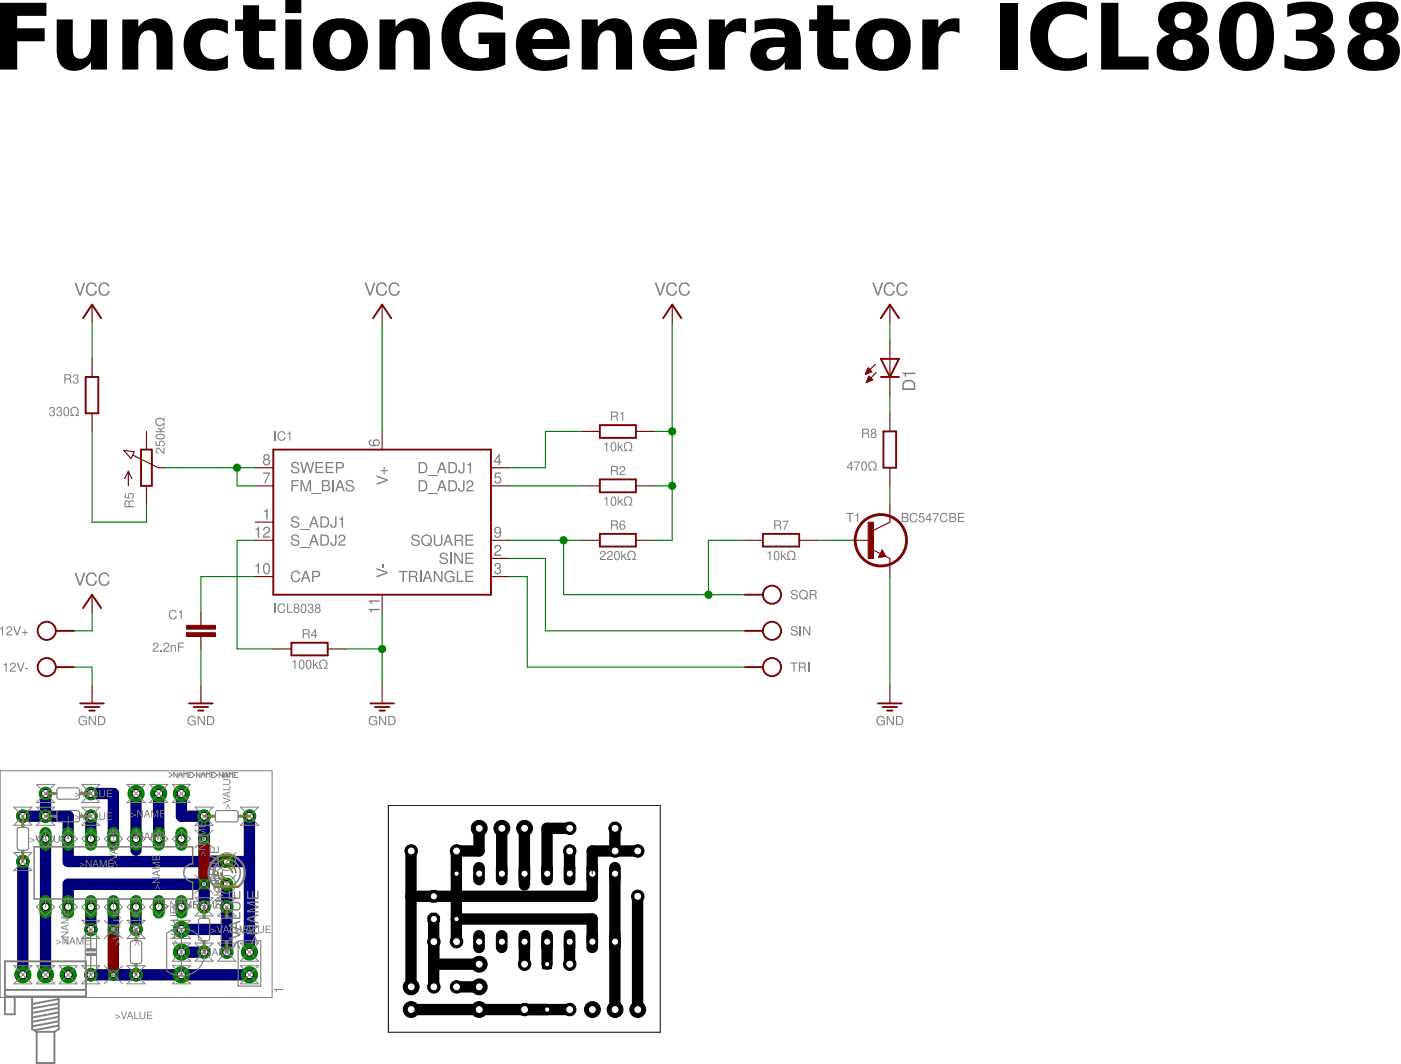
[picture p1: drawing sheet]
<?xml version="1.0" encoding="utf-8"?>
<!DOCTYPE eagle SYSTEM "eagle.dtd">
<eagle version="7.2.0">
<drawing>
<settings>
<setting alwaysvectorfont="no"/>
<setting verticaltext="up"/>
</settings>
<grid distance="0.05" unitdist="inch" unit="inch" style="lines" multiple="2" display="yes" altdistance="4" altunitdist="inch" altunit="inch"/>
<schematic xreflabel="%F%N/%S" xrefpart="/%S.%C%R">
<libraries>
<library name="ic">
<symbols>
<symbol name="ICL8038">
<wire x1="-15.24" y1="10.16" x2="-15.24" y2="-10.16" width="0.254" layer="94"/>
<wire x1="-15.24" y1="-10.16" x2="15.24" y2="-10.16" width="0.254" layer="94"/>
<wire x1="15.24" y1="-10.16" x2="15.24" y2="10.16" width="0.254" layer="94"/>
<wire x1="-15.24" y1="10.16" x2="15.24" y2="10.16" width="0.254" layer="94"/>
<pin name="S_ADJ1" x="-17.78" y="0" length="short"/>
<pin name="SINE" x="17.78" y="-5.08" length="short" rot="R180"/>
<pin name="TRIANGLE" x="17.78" y="-7.62" length="short" rot="R180"/>
<pin name="D_ADJ1" x="17.78" y="7.62" length="short" rot="R180"/>
<pin name="D_ADJ2" x="17.78" y="5.08" length="short" rot="R180"/>
<pin name="V+" x="0" y="12.7" length="short" rot="R270"/>
<pin name="FM_BIAS" x="-17.78" y="5.08" length="short"/>
<pin name="SWEEP" x="-17.78" y="7.62" length="short"/>
<pin name="SQUARE" x="17.78" y="-2.54" length="short" rot="R180"/>
<pin name="CAP" x="-17.78" y="-7.62" length="short"/>
<pin name="V-" x="0" y="-12.7" length="short" rot="R90"/>
<pin name="S_ADJ2" x="-17.78" y="-2.54" length="short"/>
<text x="-15.24" y="11.43" size="1.27" layer="95">&gt;NAME</text>
<text x="-15.24" y="-11.43" size="1.27" layer="96" align="top-left">&gt;VALUE</text>
</symbol>
</symbols>
<devicesets>
<deviceset name="ICL8038" prefix="IC">
<gates>
<gate name="1" symbol="ICL8038" x="0" y="0"/>
</gates>
<devices>
<device name="" package="DIL14">
<connects>
<connect gate="1" pin="CAP" pad="10"/>
<connect gate="1" pin="D_ADJ1" pad="4"/>
<connect gate="1" pin="D_ADJ2" pad="5"/>
<connect gate="1" pin="FM_BIAS" pad="7"/>
<connect gate="1" pin="SINE" pad="2"/>
<connect gate="1" pin="SQUARE" pad="9"/>
<connect gate="1" pin="SWEEP" pad="8"/>
<connect gate="1" pin="S_ADJ1" pad="1"/>
<connect gate="1" pin="S_ADJ2" pad="12"/>
<connect gate="1" pin="TRIANGLE" pad="3"/>
<connect gate="1" pin="V+" pad="6"/>
<connect gate="1" pin="V-" pad="11"/>
</connects>
<technologies>
<technology name=""/>
</technologies>
</device>
</devices>
</deviceset>
</devicesets>
</library>
<library name="r">
<symbols>
<symbol name="POT">
<wire x1="2.54" y1="0.762" x2="-2.54" y2="0.762" width="0.254" layer="94"/>
<wire x1="-2.54" y1="-0.762" x2="2.54" y2="-0.762" width="0.254" layer="94"/>
<wire x1="0" y1="-2.54" x2="0" y2="-1.651" width="0.1524" layer="94"/>
<wire x1="2.54" y1="-0.762" x2="2.54" y2="0.762" width="0.254" layer="94"/>
<wire x1="-2.54" y1="0.762" x2="-2.54" y2="-0.762" width="0.254" layer="94"/>
<wire x1="-2.54" y1="2.54" x2="-0.508" y2="2.54" width="0.1524" layer="94"/>
<wire x1="-0.508" y1="2.54" x2="-1.524" y2="3.048" width="0.1524" layer="94"/>
<wire x1="-0.508" y1="2.54" x2="-1.524" y2="2.032" width="0.1524" layer="94"/>
<text x="-3.429" y="1.778" size="1.27" layer="95" align="bottom-right">&gt;NAME</text>
<text x="1.905" y="-1.27" size="1.27" layer="96" align="top-left">&gt;VALUE</text>
<pin name="A" x="-5.08" y="0" visible="off" length="short" direction="pas"/>
<pin name="E" x="5.08" y="0" visible="off" length="short" direction="pas" rot="R180"/>
<pin name="S" x="0" y="-2.54" visible="off" length="point" direction="pas" rot="R90"/>
<wire x1="0" y1="-1.651" x2="1.7526" y2="1.8796" width="0.1524" layer="94"/>
<wire x1="1.2939" y1="2.1597" x2="2.4495" y2="3.1989" width="0.1524" layer="94"/>
<wire x1="2.4495" y1="3.1989" x2="2.2352" y2="1.7018" width="0.1524" layer="94"/>
<wire x1="1.2939" y1="2.1597" x2="2.2352" y2="1.7018" width="0.1524" layer="94"/>
</symbol>
<symbol name="R-1">
<text x="0" y="1.4986" size="1.27" layer="95" align="bottom-center">&gt;NAME</text>
<pin name="2" x="5.08" y="0" visible="off" length="short" direction="pas" swaplevel="1" rot="R180"/>
<pin name="1" x="-5.08" y="0" visible="off" length="short" direction="pas" swaplevel="1"/>
<wire x1="-2.54" y1="-0.889" x2="2.54" y2="-0.889" width="0.254" layer="94"/>
<wire x1="2.54" y1="0.889" x2="-2.54" y2="0.889" width="0.254" layer="94"/>
<wire x1="2.54" y1="-0.889" x2="2.54" y2="0.889" width="0.254" layer="94"/>
<wire x1="-2.54" y1="-0.889" x2="-2.54" y2="0.889" width="0.254" layer="94"/>
<text x="0" y="-1.4986" size="1.27" layer="96" rot="R180" align="bottom-center">&gt;VALUE</text>
</symbol>
<symbol name="R">
<pin name="2" x="0" y="5.08" visible="off" length="short" direction="pas" swaplevel="1" rot="R270"/>
<pin name="1" x="0" y="-5.08" visible="off" length="short" direction="pas" swaplevel="1" rot="R90"/>
<wire x1="0.889" y1="-2.54" x2="0.889" y2="2.54" width="0.254" layer="94"/>
<wire x1="-0.889" y1="2.54" x2="-0.889" y2="-2.54" width="0.254" layer="94"/>
<wire x1="0.889" y1="2.54" x2="-0.889" y2="2.54" width="0.254" layer="94"/>
<wire x1="0.889" y1="-2.54" x2="-0.889" y2="-2.54" width="0.254" layer="94"/>
<text x="-1.778" y="1.651" size="1.27" layer="95" align="bottom-right">&gt;NAME</text>
<text x="-1.778" y="-1.651" size="1.27" layer="96" align="top-right">&gt;VALUE</text>
</symbol>
</symbols>
<devicesets>
<deviceset name="POT" prefix="R" uservalue="yes">
<gates>
<gate name="1" symbol="POT" x="0" y="0"/>
</gates>
<devices>
<device name="" package="POT">
<connects>
<connect gate="1" pin="A" pad="1"/>
<connect gate="1" pin="E" pad="3"/>
<connect gate="1" pin="S" pad="2"/>
</connects>
<technologies>
<technology name=""/>
</technologies>
</device>
<device name="-V" package="POT-V">
<connects>
<connect gate="1" pin="A" pad="A"/>
<connect gate="1" pin="E" pad="E"/>
<connect gate="1" pin="S" pad="S"/>
</connects>
<technologies>
<technology name=""/>
</technologies>
</device>
<device name="-P5" package="POT-P5">
<connects>
<connect gate="1" pin="A" pad="A"/>
<connect gate="1" pin="E" pad="E"/>
<connect gate="1" pin="S" pad="S"/>
</connects>
<technologies>
<technology name=""/>
</technologies>
</device>
</devices>
</deviceset>
<deviceset name="R-H" prefix="R" uservalue="yes">
<gates>
<gate name="1" symbol="R-1" x="0" y="0"/>
</gates>
<devices>
<device name="0202/10" package="0202/10">
<connects>
<connect gate="1" pin="1" pad="1"/>
<connect gate="1" pin="2" pad="2"/>
</connects>
<technologies>
<technology name=""/>
</technologies>
</device>
<device name="0202/10-V" package="0202/10-V">
<connects>
<connect gate="1" pin="1" pad="1"/>
<connect gate="1" pin="2" pad="2"/>
</connects>
<technologies>
<technology name=""/>
</technologies>
</device>
<device name="0202/12" package="0202/12">
<connects>
<connect gate="1" pin="1" pad="1"/>
<connect gate="1" pin="2" pad="2"/>
</connects>
<technologies>
<technology name=""/>
</technologies>
</device>
<device name="0202/15" package="0202/15">
<connects>
<connect gate="1" pin="1" pad="1"/>
<connect gate="1" pin="2" pad="2"/>
</connects>
<technologies>
<technology name=""/>
</technologies>
</device>
<device name="0204/10" package="0204/10">
<connects>
<connect gate="1" pin="1" pad="1"/>
<connect gate="1" pin="2" pad="2"/>
</connects>
<technologies>
<technology name=""/>
</technologies>
</device>
<device name="0204/10-V" package="0204/10-V">
<connects>
<connect gate="1" pin="1" pad="1"/>
<connect gate="1" pin="2" pad="2"/>
</connects>
<technologies>
<technology name=""/>
</technologies>
</device>
<device name="0204/7" package="0204/7">
<connects>
<connect gate="1" pin="1" pad="1"/>
<connect gate="1" pin="2" pad="2"/>
</connects>
<technologies>
<technology name=""/>
</technologies>
</device>
<device name="0204/7-V" package="0204/7-V">
<connects>
<connect gate="1" pin="1" pad="1"/>
<connect gate="1" pin="2" pad="2"/>
</connects>
<technologies>
<technology name=""/>
</technologies>
</device>
<device name="0202/7-V" package="0202/7-V">
<connects>
<connect gate="1" pin="1" pad="1"/>
<connect gate="1" pin="2" pad="2"/>
</connects>
<technologies>
<technology name=""/>
</technologies>
</device>
<device name="0202/5" package="0202/5">
<connects>
<connect gate="1" pin="1" pad="1"/>
<connect gate="1" pin="2" pad="2"/>
</connects>
<technologies>
<technology name=""/>
</technologies>
</device>
<device name="0202/5-V" package="0202/5-V">
<connects>
<connect gate="1" pin="1" pad="1"/>
<connect gate="1" pin="2" pad="2"/>
</connects>
<technologies>
<technology name=""/>
</technologies>
</device>
<device name="0202/7" package="0202/7">
<connects>
<connect gate="1" pin="1" pad="1"/>
<connect gate="1" pin="2" pad="2"/>
</connects>
<technologies>
<technology name=""/>
</technologies>
</device>
<device name="0204/2-V" package="0204V">
<connects>
<connect gate="1" pin="1" pad="1"/>
<connect gate="1" pin="2" pad="2"/>
</connects>
<technologies>
<technology name=""/>
</technologies>
</device>
</devices>
</deviceset>
<deviceset name="R" prefix="R" uservalue="yes">
<gates>
<gate name="1" symbol="R" x="0" y="0"/>
</gates>
<devices>
<device name="0204/5" package="0204/5">
<connects>
<connect gate="1" pin="1" pad="1"/>
<connect gate="1" pin="2" pad="2"/>
</connects>
<technologies>
<technology name=""/>
</technologies>
</device>
<device name="0204/7" package="0204/7">
<connects>
<connect gate="1" pin="1" pad="1"/>
<connect gate="1" pin="2" pad="2"/>
</connects>
<technologies>
<technology name=""/>
</technologies>
</device>
<device name="0204V" package="0204V">
<connects>
<connect gate="1" pin="1" pad="1"/>
<connect gate="1" pin="2" pad="2"/>
</connects>
<technologies>
<technology name=""/>
</technologies>
</device>
<device name="0207/10" package="0207/10">
<connects>
<connect gate="1" pin="1" pad="1"/>
<connect gate="1" pin="2" pad="2"/>
</connects>
<technologies>
<technology name=""/>
</technologies>
</device>
<device name="0207/12" package="0207/12">
<connects>
<connect gate="1" pin="1" pad="1"/>
<connect gate="1" pin="2" pad="2"/>
</connects>
<technologies>
<technology name=""/>
</technologies>
</device>
<device name="0207/15" package="0207/15">
<connects>
<connect gate="1" pin="1" pad="1"/>
<connect gate="1" pin="2" pad="2"/>
</connects>
<technologies>
<technology name=""/>
</technologies>
</device>
<device name="0207/2V" package="0207/2V">
<connects>
<connect gate="1" pin="1" pad="1"/>
<connect gate="1" pin="2" pad="2"/>
</connects>
<technologies>
<technology name=""/>
</technologies>
</device>
<device name="0207/5V" package="0207/5V">
<connects>
<connect gate="1" pin="1" pad="1"/>
<connect gate="1" pin="2" pad="2"/>
</connects>
<technologies>
<technology name=""/>
</technologies>
</device>
<device name="0207/7" package="0207/7">
<connects>
<connect gate="1" pin="1" pad="1"/>
<connect gate="1" pin="2" pad="2"/>
</connects>
<technologies>
<technology name=""/>
</technologies>
</device>
<device name="0204/10" package="0204/10">
<connects>
<connect gate="1" pin="1" pad="1"/>
<connect gate="1" pin="2" pad="2"/>
</connects>
<technologies>
<technology name=""/>
</technologies>
</device>
<device name="0204/12" package="0204/12">
<connects>
<connect gate="1" pin="1" pad="1"/>
<connect gate="1" pin="2" pad="2"/>
</connects>
<technologies>
<technology name=""/>
</technologies>
</device>
<device name="0204/15" package="0204/15">
<connects>
<connect gate="1" pin="1" pad="1"/>
<connect gate="1" pin="2" pad="2"/>
</connects>
<technologies>
<technology name=""/>
</technologies>
</device>
<device name="0204/2V" package="0204/2V">
<connects>
<connect gate="1" pin="1" pad="1"/>
<connect gate="1" pin="2" pad="2"/>
</connects>
<technologies>
<technology name=""/>
</technologies>
</device>
<device name="0202/2V" package="0202/2V">
<connects>
<connect gate="1" pin="1" pad="1"/>
<connect gate="1" pin="2" pad="2"/>
</connects>
<technologies>
<technology name=""/>
</technologies>
</device>
<device name="0202/5" package="0202/5">
<connects>
<connect gate="1" pin="1" pad="1"/>
<connect gate="1" pin="2" pad="2"/>
</connects>
<technologies>
<technology name=""/>
</technologies>
</device>
<device name="0202/7" package="0202/7">
<connects>
<connect gate="1" pin="1" pad="1"/>
<connect gate="1" pin="2" pad="2"/>
</connects>
<technologies>
<technology name=""/>
</technologies>
</device>
<device name="0202/10" package="0202/10">
<connects>
<connect gate="1" pin="1" pad="1"/>
<connect gate="1" pin="2" pad="2"/>
</connects>
<technologies>
<technology name=""/>
</technologies>
</device>
<device name="0202V" package="0202V">
<connects>
<connect gate="1" pin="1" pad="1"/>
<connect gate="1" pin="2" pad="2"/>
</connects>
<technologies>
<technology name=""/>
</technologies>
</device>
<device name="0202/12" package="0202/12">
<connects>
<connect gate="1" pin="1" pad="1"/>
<connect gate="1" pin="2" pad="2"/>
</connects>
<technologies>
<technology name=""/>
</technologies>
</device>
<device name="0202/15" package="0202/15">
<connects>
<connect gate="1" pin="1" pad="1"/>
<connect gate="1" pin="2" pad="2"/>
</connects>
<technologies>
<technology name=""/>
</technologies>
</device>
<device name="0202/7-V" package="0202/7-V">
<connects>
<connect gate="1" pin="1" pad="1"/>
<connect gate="1" pin="2" pad="2"/>
</connects>
<technologies>
<technology name=""/>
</technologies>
</device>
<device name="0202/5-V" package="0202/5-V">
<connects>
<connect gate="1" pin="1" pad="1"/>
<connect gate="1" pin="2" pad="2"/>
</connects>
<technologies>
<technology name=""/>
</technologies>
</device>
<device name="0202/10-V" package="0202/10-V">
<connects>
<connect gate="1" pin="1" pad="1"/>
<connect gate="1" pin="2" pad="2"/>
</connects>
<technologies>
<technology name=""/>
</technologies>
</device>
<device name="0204/7-V" package="0204/7-V">
<connects>
<connect gate="1" pin="1" pad="1"/>
<connect gate="1" pin="2" pad="2"/>
</connects>
<technologies>
<technology name=""/>
</technologies>
</device>
<device name="0204/10-V" package="0204/10-V">
<connects>
<connect gate="1" pin="1" pad="1"/>
<connect gate="1" pin="2" pad="2"/>
</connects>
<technologies>
<technology name=""/>
</technologies>
</device>
<device name="0204/12-V" package="0204/12-V">
<connects>
<connect gate="1" pin="1" pad="1"/>
<connect gate="1" pin="2" pad="2"/>
</connects>
<technologies>
<technology name=""/>
</technologies>
</device>
</devices>
</deviceset>
</devicesets>
</library>
<library name="pad">
<symbols>
<symbol name="GND">
<wire x1="-1.651" y1="0" x2="1.651" y2="0" width="0.254" layer="94"/>
<text x="0" y="-1.778" size="1.27" layer="96" align="top-center">&gt;VALUE</text>
<pin name="GND" x="0" y="2.54" visible="off" length="short" direction="sup" rot="R270"/>
<wire x1="-1.016" y1="-0.508" x2="1.016" y2="-0.508" width="0.254" layer="94"/>
<wire x1="-0.381" y1="-1.016" x2="0.381" y2="-1.016" width="0.254" layer="94"/>
</symbol>
<symbol name="SPAD">
<pin name="P$1" x="0" y="0" visible="off" length="point" direction="pas" function="dot"/>
<wire x1="0" y1="0" x2="-2.54" y2="0" width="0.254" layer="94"/>
<circle x="-3.81" y="0" radius="1.27" width="0.254" layer="94"/>
<text x="-6.35" y="0" size="1.27" layer="95" align="center-right">&gt;NAME</text>
</symbol>
<symbol name="VCC">
<wire x1="1.27" y1="0.635" x2="0" y2="2.54" width="0.254" layer="94"/>
<wire x1="0" y1="2.54" x2="-1.27" y2="0.635" width="0.254" layer="94"/>
<text x="0" y="3.81" size="1.778" layer="96" align="bottom-center">&gt;VALUE</text>
<pin name="VCC" x="0" y="0" visible="off" length="short" direction="sup" rot="R90"/>
</symbol>
</symbols>
<devicesets>
<deviceset name="GND" prefix="S">
<gates>
<gate name="1" symbol="GND" x="0" y="0"/>
</gates>
<devices>
<device name="">
<technologies>
<technology name=""/>
</technologies>
</device>
</devices>
</deviceset>
<deviceset name="SPAD" prefix="P">
<gates>
<gate name="1" symbol="SPAD" x="0" y="0"/>
</gates>
<devices>
<device name="" package="SPAD">
<connects>
<connect gate="1" pin="P$1" pad="1"/>
</connects>
<technologies>
<technology name=""/>
</technologies>
</device>
</devices>
</deviceset>
<deviceset name="VCC">
<gates>
<gate name="1" symbol="VCC" x="0" y="0"/>
</gates>
<devices>
<device name="">
<technologies>
<technology name=""/>
</technologies>
</device>
</devices>
</deviceset>
<deviceset name="SPAD+-">
<gates>
<gate name="-" symbol="SPAD" x="0" y="-2.54"/>
<gate name="+" symbol="SPAD" x="0" y="2.54"/>
</gates>
<devices>
<device name="" package="SPAD-2">
<connects>
<connect gate="+" pin="P$1" pad="2"/>
<connect gate="-" pin="P$1" pad="1"/>
</connects>
<technologies>
<technology name=""/>
</technologies>
</device>
</devices>
</deviceset>
</devicesets>
</library>
<library name="c">
<symbols>
<symbol name="C">
<text x="-2.286" y="1.651" size="1.27" layer="95" align="bottom-right">&gt;NAME</text>
<text x="-2.286" y="-1.651" size="1.27" layer="96" align="top-right">&gt;VALUE</text>
<pin name="1" x="0" y="2.54" visible="off" length="point" direction="pas" swaplevel="1" rot="R270"/>
<pin name="2" x="0" y="-2.54" visible="off" length="point" direction="pas" swaplevel="1" rot="R90"/>
<wire x1="0" y1="-2.54" x2="0" y2="-0.762" width="0.1524" layer="94"/>
<wire x1="0" y1="2.54" x2="0" y2="0.762" width="0.1524" layer="94"/>
<rectangle x1="-2.032" y1="-0.762" x2="2.032" y2="-0.254" layer="94"/>
<rectangle x1="-2.032" y1="0.254" x2="2.032" y2="0.762" layer="94"/>
</symbol>
</symbols>
<devicesets>
<deviceset name="C" prefix="C" uservalue="yes">
<gates>
<gate name="1" symbol="C" x="0" y="0"/>
</gates>
<devices>
<device name="025-024X044" package="C025-024X044">
<connects>
<connect gate="1" pin="1" pad="1"/>
<connect gate="1" pin="2" pad="2"/>
</connects>
<technologies>
<technology name=""/>
</technologies>
</device>
<device name="025-025X050" package="C025-025X050">
<connects>
<connect gate="1" pin="1" pad="1"/>
<connect gate="1" pin="2" pad="2"/>
</connects>
<technologies>
<technology name=""/>
</technologies>
</device>
<device name="025-030X050" package="C025-030X050">
<connects>
<connect gate="1" pin="1" pad="1"/>
<connect gate="1" pin="2" pad="2"/>
</connects>
<technologies>
<technology name=""/>
</technologies>
</device>
<device name="025-040X050" package="C025-040X050">
<connects>
<connect gate="1" pin="1" pad="1"/>
<connect gate="1" pin="2" pad="2"/>
</connects>
<technologies>
<technology name=""/>
</technologies>
</device>
<device name="025-050X050" package="C025-050X050">
<connects>
<connect gate="1" pin="1" pad="1"/>
<connect gate="1" pin="2" pad="2"/>
</connects>
<technologies>
<technology name=""/>
</technologies>
</device>
<device name="025-060X050" package="C025-060X050">
<connects>
<connect gate="1" pin="1" pad="1"/>
<connect gate="1" pin="2" pad="2"/>
</connects>
<technologies>
<technology name=""/>
</technologies>
</device>
<device name="050-024X044" package="C050-024X044">
<connects>
<connect gate="1" pin="1" pad="1"/>
<connect gate="1" pin="2" pad="2"/>
</connects>
<technologies>
<technology name=""/>
</technologies>
</device>
<device name="050-025X075" package="C050-025X075">
<connects>
<connect gate="1" pin="1" pad="1"/>
<connect gate="1" pin="2" pad="2"/>
</connects>
<technologies>
<technology name=""/>
</technologies>
</device>
<device name="050-045X075" package="C050-045X075">
<connects>
<connect gate="1" pin="1" pad="1"/>
<connect gate="1" pin="2" pad="2"/>
</connects>
<technologies>
<technology name=""/>
</technologies>
</device>
<device name="050-030X075" package="C050-030X075">
<connects>
<connect gate="1" pin="1" pad="1"/>
<connect gate="1" pin="2" pad="2"/>
</connects>
<technologies>
<technology name=""/>
</technologies>
</device>
<device name="050-050X075" package="C050-050X075">
<connects>
<connect gate="1" pin="1" pad="1"/>
<connect gate="1" pin="2" pad="2"/>
</connects>
<technologies>
<technology name=""/>
</technologies>
</device>
<device name="050-055X075" package="C050-055X075">
<connects>
<connect gate="1" pin="1" pad="1"/>
<connect gate="1" pin="2" pad="2"/>
</connects>
<technologies>
<technology name=""/>
</technologies>
</device>
<device name="050-075X075" package="C050-075X075">
<connects>
<connect gate="1" pin="1" pad="1"/>
<connect gate="1" pin="2" pad="2"/>
</connects>
<technologies>
<technology name=""/>
</technologies>
</device>
<device name="075-032X103" package="C075-032X103">
<connects>
<connect gate="1" pin="1" pad="1"/>
<connect gate="1" pin="2" pad="2"/>
</connects>
<technologies>
<technology name=""/>
</technologies>
</device>
<device name="075-042X103" package="C075-042X103">
<connects>
<connect gate="1" pin="1" pad="1"/>
<connect gate="1" pin="2" pad="2"/>
</connects>
<technologies>
<technology name=""/>
</technologies>
</device>
<device name="075-052X106" package="C075-052X106">
<connects>
<connect gate="1" pin="1" pad="1"/>
<connect gate="1" pin="2" pad="2"/>
</connects>
<technologies>
<technology name=""/>
</technologies>
</device>
<device name="102-043X133" package="C102-043X133">
<connects>
<connect gate="1" pin="1" pad="1"/>
<connect gate="1" pin="2" pad="2"/>
</connects>
<technologies>
<technology name=""/>
</technologies>
</device>
<device name="102-054X133" package="C102-054X133">
<connects>
<connect gate="1" pin="1" pad="1"/>
<connect gate="1" pin="2" pad="2"/>
</connects>
<technologies>
<technology name=""/>
</technologies>
</device>
<device name="102-064X133" package="C102-064X133">
<connects>
<connect gate="1" pin="1" pad="1"/>
<connect gate="1" pin="2" pad="2"/>
</connects>
<technologies>
<technology name=""/>
</technologies>
</device>
<device name="150-054X183" package="C150-054X183">
<connects>
<connect gate="1" pin="1" pad="1"/>
<connect gate="1" pin="2" pad="2"/>
</connects>
<technologies>
<technology name=""/>
</technologies>
</device>
<device name="150-064X183" package="C150-064X183">
<connects>
<connect gate="1" pin="1" pad="1"/>
<connect gate="1" pin="2" pad="2"/>
</connects>
<technologies>
<technology name=""/>
</technologies>
</device>
<device name="150-072X183" package="C150-072X183">
<connects>
<connect gate="1" pin="1" pad="1"/>
<connect gate="1" pin="2" pad="2"/>
</connects>
<technologies>
<technology name=""/>
</technologies>
</device>
<device name="150-084X183" package="C150-084X183">
<connects>
<connect gate="1" pin="1" pad="1"/>
<connect gate="1" pin="2" pad="2"/>
</connects>
<technologies>
<technology name=""/>
</technologies>
</device>
<device name="150-091X182" package="C150-091X182">
<connects>
<connect gate="1" pin="1" pad="1"/>
<connect gate="1" pin="2" pad="2"/>
</connects>
<technologies>
<technology name=""/>
</technologies>
</device>
<device name="050-035X075" package="C050-035X075">
<connects>
<connect gate="1" pin="1" pad="1"/>
<connect gate="1" pin="2" pad="2"/>
</connects>
<technologies>
<technology name=""/>
</technologies>
</device>
<device name="075-063X106" package="C075-063X106">
<connects>
<connect gate="1" pin="1" pad="1"/>
<connect gate="1" pin="2" pad="2"/>
</connects>
<technologies>
<technology name=""/>
</technologies>
</device>
<device name="025-020X036" package="C025-020X036">
<connects>
<connect gate="1" pin="1" pad="1"/>
<connect gate="1" pin="2" pad="2"/>
</connects>
<technologies>
<technology name=""/>
</technologies>
</device>
<device name="050-020X036" package="C050-020X036">
<connects>
<connect gate="1" pin="1" pad="1"/>
<connect gate="1" pin="2" pad="2"/>
</connects>
<technologies>
<technology name=""/>
</technologies>
</device>
<device name="025-015X024" package="C025-015X024">
<connects>
<connect gate="1" pin="1" pad="1"/>
<connect gate="1" pin="2" pad="2"/>
</connects>
<technologies>
<technology name=""/>
</technologies>
</device>
<device name="025-025X060" package="C050-025X060">
<connects>
<connect gate="1" pin="1" pad="1"/>
<connect gate="1" pin="2" pad="2"/>
</connects>
<technologies>
<technology name=""/>
</technologies>
</device>
<device name="050-024X044/V" package="C050-024X044/V">
<connects>
<connect gate="1" pin="1" pad="1"/>
<connect gate="1" pin="2" pad="2"/>
</connects>
<technologies>
<technology name=""/>
</technologies>
</device>
<device name="050-025X075/V" package="C050-025X075/V">
<connects>
<connect gate="1" pin="1" pad="1"/>
<connect gate="1" pin="2" pad="2"/>
</connects>
<technologies>
<technology name=""/>
</technologies>
</device>
<device name="050-020X036/V" package="C050-020X036/V">
<connects>
<connect gate="1" pin="1" pad="1"/>
<connect gate="1" pin="2" pad="2"/>
</connects>
<technologies>
<technology name=""/>
</technologies>
</device>
<device name="050-020X044/V" package="C050-020X044/V">
<connects>
<connect gate="1" pin="1" pad="1"/>
<connect gate="1" pin="2" pad="2"/>
</connects>
<technologies>
<technology name=""/>
</technologies>
</device>
<device name="050-020X044" package="C050-020X044">
<connects>
<connect gate="1" pin="1" pad="1"/>
<connect gate="1" pin="2" pad="2"/>
</connects>
<technologies>
<technology name=""/>
</technologies>
</device>
</devices>
</deviceset>
</devicesets>
</library>
<library name="t">
<symbols>
<symbol name="NPN">
<wire x1="2.54" y1="2.54" x2="0.0635" y2="1.30175" width="0.1524" layer="94"/>
<wire x1="1.4605" y1="-1.36525" x2="1.9685" y2="-2.25425" width="0.1524" layer="94"/>
<wire x1="1.9685" y1="-2.25425" x2="0.9525" y2="-2.38125" width="0.1524" layer="94"/>
<wire x1="0.9525" y1="-2.38125" x2="1.4605" y2="-1.36525" width="0.1524" layer="94"/>
<wire x1="2.54" y1="-2.54" x2="1.9685" y2="-2.25425" width="0.1524" layer="94"/>
<wire x1="1.9685" y1="-2.25425" x2="0.308" y2="-1.424" width="0.1524" layer="94"/>
<wire x1="1.2065" y1="-2.25425" x2="1.778" y2="-2.19075" width="0.3048" layer="94"/>
<wire x1="1.778" y1="-2.19075" x2="1.4605" y2="-1.61925" width="0.3048" layer="94"/>
<wire x1="1.4605" y1="-1.61925" x2="1.2065" y2="-2.12725" width="0.254" layer="94"/>
<wire x1="1.2065" y1="-2.12725" x2="1.5875" y2="-2.12725" width="0.254" layer="94"/>
<wire x1="1.5875" y1="-2.12725" x2="1.4605" y2="-1.87325" width="0.254" layer="94"/>
<text x="-1.524" y="2.54" size="1.27" layer="95" ratio="10" align="bottom-right">&gt;NAME</text>
<text x="4.064" y="2.54" size="1.27" layer="96" ratio="10">&gt;VALUE</text>
<rectangle x1="-0.508" y1="-2.54" x2="0.254" y2="2.54" layer="94"/>
<pin name="B" x="-2.54" y="0" visible="off" length="short" direction="pas" swaplevel="1"/>
<pin name="E" x="2.54" y="-5.08" visible="off" length="short" direction="pas" swaplevel="3" rot="R90"/>
<pin name="C" x="2.54" y="5.08" visible="off" length="short" direction="pas" swaplevel="2" rot="R270"/>
<circle x="1.27" y="0" radius="3.5921" width="0.381" layer="94"/>
</symbol>
</symbols>
<devicesets>
<deviceset name="BC547" prefix="T">
<gates>
<gate name="1" symbol="NPN" x="0" y="0"/>
</gates>
<devices>
<device name="CBE" package="TO92-CBE">
<connects>
<connect gate="1" pin="B" pad="B"/>
<connect gate="1" pin="C" pad="C"/>
<connect gate="1" pin="E" pad="E"/>
</connects>
<technologies>
<technology name=""/>
</technologies>
</device>
<device name="CBE-A" package="TO92-CBE-A">
<connects>
<connect gate="1" pin="B" pad="B"/>
<connect gate="1" pin="C" pad="C"/>
<connect gate="1" pin="E" pad="E"/>
</connects>
<technologies>
<technology name=""/>
</technologies>
</device>
</devices>
</deviceset>
</devicesets>
</library>
<library name="led">
<symbols>
<symbol name="LED">
<wire x1="1.27" y1="0" x2="0" y2="-2.54" width="0.254" layer="94"/>
<wire x1="0" y1="-2.54" x2="-1.27" y2="0" width="0.254" layer="94"/>
<wire x1="1.27" y1="-2.54" x2="0" y2="-2.54" width="0.254" layer="94"/>
<wire x1="0" y1="-2.54" x2="-1.27" y2="-2.54" width="0.254" layer="94"/>
<wire x1="1.27" y1="0" x2="0" y2="0" width="0.254" layer="94"/>
<wire x1="0" y1="0" x2="-1.27" y2="0" width="0.254" layer="94"/>
<wire x1="0" y1="0" x2="0" y2="-2.54" width="0.1524" layer="94"/>
<wire x1="-2.032" y1="-0.762" x2="-3.429" y2="-2.159" width="0.1524" layer="94"/>
<wire x1="-1.905" y1="-1.905" x2="-3.302" y2="-3.302" width="0.1524" layer="94"/>
<text x="3.556" y="-4.572" size="1.778" layer="95" rot="R90">&gt;NAME</text>
<text x="5.715" y="-4.572" size="1.778" layer="96" rot="R90">&gt;VALUE</text>
<pin name="C" x="0" y="-5.08" visible="off" length="short" direction="pas" rot="R90"/>
<pin name="A" x="0" y="2.54" visible="off" length="short" direction="pas" rot="R270"/>
<polygon width="0.1524" layer="94">
<vertex x="-3.429" y="-2.159"/>
<vertex x="-3.048" y="-1.27"/>
<vertex x="-2.54" y="-1.778"/>
</polygon>
<polygon width="0.1524" layer="94">
<vertex x="-3.302" y="-3.302"/>
<vertex x="-2.921" y="-2.413"/>
<vertex x="-2.413" y="-2.921"/>
</polygon>
</symbol>
</symbols>
<devicesets>
<deviceset name="LED" prefix="LED" uservalue="yes">
<gates>
<gate name="1" symbol="LED" x="0" y="0"/>
</gates>
<devices>
<device name="SMT1206" package="1206">
<connects>
<connect gate="1" pin="A" pad="A"/>
<connect gate="1" pin="C" pad="C"/>
</connects>
<technologies>
<technology name=""/>
</technologies>
</device>
<device name="LD260" package="LD260">
<connects>
<connect gate="1" pin="A" pad="A"/>
<connect gate="1" pin="C" pad="K"/>
</connects>
<technologies>
<technology name=""/>
</technologies>
</device>
<device name="SQR2X5" package="LED2X5">
<connects>
<connect gate="1" pin="A" pad="A"/>
<connect gate="1" pin="C" pad="K"/>
</connects>
<technologies>
<technology name=""/>
</technologies>
</device>
<device name="3MM" package="LED3MM">
<connects>
<connect gate="1" pin="A" pad="A"/>
<connect gate="1" pin="C" pad="K"/>
</connects>
<technologies>
<technology name=""/>
</technologies>
</device>
<device name="5MM" package="LED5MM">
<connects>
<connect gate="1" pin="A" pad="A"/>
<connect gate="1" pin="C" pad="K"/>
</connects>
<technologies>
<technology name=""/>
</technologies>
</device>
<device name="LSU260" package="LSU260">
<connects>
<connect gate="1" pin="A" pad="A"/>
<connect gate="1" pin="C" pad="K"/>
</connects>
<technologies>
<technology name=""/>
</technologies>
</device>
<device name="LZR181" package="LZR181">
<connects>
<connect gate="1" pin="A" pad="A"/>
<connect gate="1" pin="C" pad="K"/>
</connects>
<technologies>
<technology name=""/>
</technologies>
</device>
<device name="B152" package="Q62902-B152">
<connects>
<connect gate="1" pin="A" pad="A"/>
<connect gate="1" pin="C" pad="K"/>
</connects>
<technologies>
<technology name=""/>
</technologies>
</device>
<device name="B153" package="Q62902-B153">
<connects>
<connect gate="1" pin="A" pad="A"/>
<connect gate="1" pin="C" pad="K"/>
</connects>
<technologies>
<technology name=""/>
</technologies>
</device>
<device name="B155" package="Q62902-B155">
<connects>
<connect gate="1" pin="A" pad="A"/>
<connect gate="1" pin="C" pad="K"/>
</connects>
<technologies>
<technology name=""/>
</technologies>
</device>
<device name="B156" package="Q62902-B156">
<connects>
<connect gate="1" pin="A" pad="A"/>
<connect gate="1" pin="C" pad="K"/>
</connects>
<technologies>
<technology name=""/>
</technologies>
</device>
<device name="SFH480" package="SFH480">
<connects>
<connect gate="1" pin="A" pad="A"/>
<connect gate="1" pin="C" pad="K"/>
</connects>
<technologies>
<technology name=""/>
</technologies>
</device>
<device name="SFH482" package="SFH482">
<connects>
<connect gate="1" pin="A" pad="A"/>
<connect gate="1" pin="C" pad="K"/>
</connects>
<technologies>
<technology name=""/>
</technologies>
</device>
<device name="SQR5.7X3.2" package="U57X32">
<connects>
<connect gate="1" pin="A" pad="A"/>
<connect gate="1" pin="C" pad="K"/>
</connects>
<technologies>
<technology name=""/>
</technologies>
</device>
<device name="IRL80A" package="IRL80A">
<connects>
<connect gate="1" pin="A" pad="A"/>
<connect gate="1" pin="C" pad="K"/>
</connects>
<technologies>
<technology name=""/>
</technologies>
</device>
<device name="P-LCC-2" package="P-LCC-2">
<connects>
<connect gate="1" pin="A" pad="A"/>
<connect gate="1" pin="C" pad="C"/>
</connects>
<technologies>
<technology name=""/>
</technologies>
</device>
<device name="MINI-TOP" package="OSRAM-MINI-TOP-LED">
<connects>
<connect gate="1" pin="A" pad="A"/>
<connect gate="1" pin="C" pad="C"/>
</connects>
<technologies>
<technology name=""/>
</technologies>
</device>
<device name="SIDELED" package="OSRAM-SIDELED">
<connects>
<connect gate="1" pin="A" pad="A"/>
<connect gate="1" pin="C" pad="C"/>
</connects>
<technologies>
<technology name=""/>
</technologies>
</device>
<device name="SMART-LED" package="SMART-LED">
<connects>
<connect gate="1" pin="A" pad="A"/>
<connect gate="1" pin="C" pad="B"/>
</connects>
<technologies>
<technology name=""/>
</technologies>
</device>
<device name="P-LCC-2-BACK" package="P-LCC-2-TOPLED-RG">
<connects>
<connect gate="1" pin="A" pad="A"/>
<connect gate="1" pin="C" pad="C"/>
</connects>
<technologies>
<technology name=""/>
</technologies>
</device>
<device name="MICRO-SIDELED" package="MICRO-SIDELED">
<connects>
<connect gate="1" pin="A" pad="A"/>
<connect gate="1" pin="C" pad="C"/>
</connects>
<technologies>
<technology name=""/>
</technologies>
</device>
<device name="P-LCC-4" package="P-LCC-4">
<connects>
<connect gate="1" pin="A" pad="A"/>
<connect gate="1" pin="C" pad="C@4"/>
</connects>
<technologies>
<technology name=""/>
</technologies>
</device>
<device name="CHIP-LED0603" package="CHIP-LED0603">
<connects>
<connect gate="1" pin="A" pad="A"/>
<connect gate="1" pin="C" pad="C"/>
</connects>
<technologies>
<technology name=""/>
</technologies>
</device>
<device name="CHIP-LED0805" package="CHIP-LED0805">
<connects>
<connect gate="1" pin="A" pad="A"/>
<connect gate="1" pin="C" pad="C"/>
</connects>
<technologies>
<technology name=""/>
</technologies>
</device>
<device name="TOPLED-SANTANA" package="MINI-TOPLED-SANTANA">
<connects>
<connect gate="1" pin="A" pad="A"/>
<connect gate="1" pin="C" pad="C"/>
</connects>
<technologies>
<technology name=""/>
</technologies>
</device>
<device name="CHIPLED_0805" package="CHIPLED_0805">
<connects>
<connect gate="1" pin="A" pad="A"/>
<connect gate="1" pin="C" pad="C"/>
</connects>
<technologies>
<technology name=""/>
</technologies>
</device>
<device name="CHIPLED_1206" package="CHIPLED_1206">
<connects>
<connect gate="1" pin="A" pad="A"/>
<connect gate="1" pin="C" pad="C"/>
</connects>
<technologies>
<technology name=""/>
</technologies>
</device>
<device name="CHIPLED_0603" package="CHIPLED_0603">
<connects>
<connect gate="1" pin="A" pad="A"/>
<connect gate="1" pin="C" pad="C"/>
</connects>
<technologies>
<technology name=""/>
</technologies>
</device>
<device name="CHIPLED-0603-TTW" package="CHIPLED-0603-TTW">
<connects>
<connect gate="1" pin="A" pad="A@1"/>
<connect gate="1" pin="C" pad="C@1"/>
</connects>
<technologies>
<technology name=""/>
</technologies>
</device>
<device name="" package="SMARTLED-TTW">
<connects>
<connect gate="1" pin="A" pad="A@1"/>
<connect gate="1" pin="C" pad="C@1"/>
</connects>
<technologies>
<technology name=""/>
</technologies>
</device>
<device name="-LUMILED+" package="LUMILED+">
<connects>
<connect gate="1" pin="A" pad="2+"/>
<connect gate="1" pin="C" pad="4-"/>
</connects>
<technologies>
<technology name=""/>
</technologies>
</device>
<device name="-LUMILED" package="LUMILED">
<connects>
<connect gate="1" pin="A" pad="2+"/>
<connect gate="1" pin="C" pad="4-"/>
</connects>
<technologies>
<technology name=""/>
</technologies>
</device>
<device name="10MM" package="LED10MM">
<connects>
<connect gate="1" pin="A" pad="A"/>
<connect gate="1" pin="C" pad="K"/>
</connects>
<technologies>
<technology name=""/>
</technologies>
</device>
<device name="KA-3528ASYC" package="KA-3528ASYC">
<connects>
<connect gate="1" pin="A" pad="A"/>
<connect gate="1" pin="C" pad="C"/>
</connects>
<technologies>
<technology name=""/>
</technologies>
</device>
<device name="SML0805" package="SML0805">
<connects>
<connect gate="1" pin="A" pad="A"/>
<connect gate="1" pin="C" pad="C"/>
</connects>
<technologies>
<technology name=""/>
</technologies>
</device>
<device name="SML1206" package="SML1206">
<connects>
<connect gate="1" pin="A" pad="A"/>
<connect gate="1" pin="C" pad="C"/>
</connects>
<technologies>
<technology name=""/>
</technologies>
</device>
<device name="SML0603" package="SML0603">
<connects>
<connect gate="1" pin="A" pad="A"/>
<connect gate="1" pin="C" pad="C"/>
</connects>
<technologies>
<technology name=""/>
</technologies>
</device>
</devices>
</deviceset>
</devicesets>
</library>
</libraries>
<attributes>
</attributes>
<variantdefs>
</variantdefs>
<classes>
<class number="0" name="default" width="0" drill="0">
</class>
</classes>
<parts>
<part name="IC1" library="ic" deviceset="ICL8038" device=""/>
<part name="R5" library="r" deviceset="POT" device="" value="250kΩ"/>
<part name="R2" library="r" deviceset="R-H" device="0202/5" value="10kΩ"/>
<part name="R1" library="r" deviceset="R-H" device="0202/5" value="10kΩ"/>
<part name="R3" library="r" deviceset="R" device="0202/5-V" value="330Ω"/>
<part name="R4" library="r" deviceset="R-H" device="0202/5" value="100kΩ"/>
<part name="R6" library="r" deviceset="R-H" device="0202/5-V" value="220kΩ"/>
<part name="R7" library="r" deviceset="R-H" device="0202/5-V" value="10kΩ"/>
<part name="P+1" library="pad" deviceset="VCC" device=""/>
<part name="S1" library="pad" deviceset="GND" device=""/>
<part name="S2" library="pad" deviceset="GND" device=""/>
<part name="C1" library="c" deviceset="C" device="050-020X044" value="2.2nF"/>
<part name="SIN" library="pad" deviceset="SPAD" device=""/>
<part name="TRI" library="pad" deviceset="SPAD" device=""/>
<part name="SQR" library="pad" deviceset="SPAD" device=""/>
<part name="T1" library="t" deviceset="BC547" device="CBE"/>
<part name="D1" library="led" deviceset="LED" device="3MM"/>
<part name="R8" library="r" deviceset="R" device="0202/5-V" value="470Ω"/>
<part name="S3" library="pad" deviceset="GND" device=""/>
<part name="S4" library="pad" deviceset="GND" device=""/>
<part name="P+2" library="pad" deviceset="VCC" device=""/>
<part name="P+3" library="pad" deviceset="VCC" device=""/>
<part name="P+4" library="pad" deviceset="VCC" device=""/>
<part name="P+5" library="pad" deviceset="VCC" device=""/>
<part name="12V" library="pad" deviceset="SPAD+-" device=""/>
</parts>
<sheets>
<sheet>
<plain>
</plain>
<instances>
<instance part="IC1" gate="1" x="53.34" y="27.94"/>
<instance part="R5" gate="1" x="20.32" y="35.56" rot="R90"/>
<instance part="R2" gate="1" x="86.36" y="33.02"/>
<instance part="R1" gate="1" x="86.36" y="40.64"/>
<instance part="R3" gate="1" x="12.7" y="45.72"/>
<instance part="R4" gate="1" x="43.18" y="10.16"/>
<instance part="R6" gate="1" x="86.36" y="25.4"/>
<instance part="R7" gate="1" x="109.22" y="25.4"/>
<instance part="P+1" gate="1" x="12.7" y="55.88"/>
<instance part="S1" gate="1" x="27.94" y="2.54"/>
<instance part="S2" gate="1" x="53.34" y="2.54"/>
<instance part="C1" gate="1" x="27.94" y="12.7"/>
<instance part="SIN" gate="1" x="104.14" y="12.7" rot="R180"/>
<instance part="TRI" gate="1" x="104.14" y="7.62" rot="R180"/>
<instance part="SQR" gate="1" x="104.14" y="17.78" rot="R180"/>
<instance part="T1" gate="1" x="121.92" y="25.4"/>
<instance part="D1" gate="1" x="124.46" y="50.8"/>
<instance part="R8" gate="1" x="124.46" y="38.1"/>
<instance part="S3" gate="1" x="124.46" y="2.54"/>
<instance part="S4" gate="1" x="12.7" y="2.54" rot="MR0"/>
<instance part="P+2" gate="1" x="53.34" y="55.88"/>
<instance part="P+3" gate="1" x="93.98" y="55.88"/>
<instance part="P+4" gate="1" x="124.46" y="55.88"/>
<instance part="P+5" gate="1" x="12.7" y="15.24"/>
<instance part="12V" gate="-" x="10.16" y="7.62"/>
<instance part="12V" gate="+" x="10.16" y="12.7"/>
</instances>
<busses>
</busses>
<nets>
<net name="VCC" class="0">
<segment>
<pinref part="P+1" gate="1" pin="VCC"/>
<pinref part="R3" gate="1" pin="2"/>
<wire x1="12.7" y1="55.88" x2="12.7" y2="50.8" width="0.1524" layer="91"/>
</segment>
<segment>
<pinref part="IC1" gate="1" pin="V+"/>
<wire x1="53.34" y1="55.88" x2="53.34" y2="40.64" width="0.1524" layer="91"/>
<pinref part="P+2" gate="1" pin="VCC"/>
</segment>
<segment>
<wire x1="93.98" y1="55.88" x2="93.98" y2="40.64" width="0.1524" layer="91"/>
<pinref part="R6" gate="1" pin="2"/>
<wire x1="93.98" y1="40.64" x2="93.98" y2="33.02" width="0.1524" layer="91"/>
<wire x1="93.98" y1="33.02" x2="93.98" y2="25.4" width="0.1524" layer="91"/>
<wire x1="93.98" y1="25.4" x2="91.44" y2="25.4" width="0.1524" layer="91"/>
<pinref part="R2" gate="1" pin="2"/>
<wire x1="91.44" y1="33.02" x2="93.98" y2="33.02" width="0.1524" layer="91"/>
<junction x="93.98" y="33.02"/>
<pinref part="R1" gate="1" pin="2"/>
<wire x1="91.44" y1="40.64" x2="93.98" y2="40.64" width="0.1524" layer="91"/>
<junction x="93.98" y="40.64"/>
<pinref part="P+3" gate="1" pin="VCC"/>
</segment>
<segment>
<pinref part="D1" gate="1" pin="A"/>
<wire x1="124.46" y1="55.88" x2="124.46" y2="53.34" width="0.1524" layer="91"/>
<pinref part="P+4" gate="1" pin="VCC"/>
</segment>
<segment>
<wire x1="12.7" y1="15.24" x2="12.7" y2="12.7" width="0.1524" layer="91"/>
<wire x1="12.7" y1="12.7" x2="10.16" y2="12.7" width="0.1524" layer="91"/>
<pinref part="P+5" gate="1" pin="VCC"/>
<pinref part="12V" gate="+" pin="P$1"/>
</segment>
</net>
<net name="N$3" class="0">
<segment>
<pinref part="IC1" gate="1" pin="D_ADJ1"/>
<pinref part="R1" gate="1" pin="1"/>
<wire x1="71.12" y1="35.56" x2="76.2" y2="35.56" width="0.1524" layer="91"/>
<wire x1="76.2" y1="35.56" x2="76.2" y2="40.64" width="0.1524" layer="91"/>
<wire x1="76.2" y1="40.64" x2="81.28" y2="40.64" width="0.1524" layer="91"/>
</segment>
</net>
<net name="N$4" class="0">
<segment>
<pinref part="IC1" gate="1" pin="D_ADJ2"/>
<wire x1="71.12" y1="33.02" x2="81.28" y2="33.02" width="0.1524" layer="91"/>
<pinref part="R2" gate="1" pin="1"/>
</segment>
</net>
<net name="N$5" class="0">
<segment>
<pinref part="IC1" gate="1" pin="SQUARE"/>
<wire x1="71.12" y1="25.4" x2="78.74" y2="25.4" width="0.1524" layer="91"/>
<pinref part="R6" gate="1" pin="1"/>
<wire x1="78.74" y1="25.4" x2="81.28" y2="25.4" width="0.1524" layer="91"/>
<wire x1="78.74" y1="25.4" x2="78.74" y2="17.78" width="0.1524" layer="91"/>
<wire x1="78.74" y1="17.78" x2="99.06" y2="17.78" width="0.1524" layer="91"/>
<junction x="78.74" y="25.4"/>
<pinref part="R7" gate="1" pin="1"/>
<pinref part="SQR" gate="1" pin="P$1"/>
<wire x1="99.06" y1="17.78" x2="99.06" y2="25.4" width="0.1524" layer="91"/>
<wire x1="99.06" y1="25.4" x2="104.14" y2="25.4" width="0.1524" layer="91"/>
<wire x1="104.14" y1="17.78" x2="99.06" y2="17.78" width="0.1524" layer="91"/>
<junction x="99.06" y="17.78"/>
</segment>
</net>
<net name="GND" class="0">
<segment>
<pinref part="S2" gate="1" pin="GND"/>
<pinref part="IC1" gate="1" pin="V-"/>
<wire x1="53.34" y1="5.08" x2="53.34" y2="10.16" width="0.1524" layer="91"/>
<pinref part="R4" gate="1" pin="2"/>
<wire x1="53.34" y1="10.16" x2="53.34" y2="15.24" width="0.1524" layer="91"/>
<wire x1="48.26" y1="10.16" x2="53.34" y2="10.16" width="0.1524" layer="91"/>
<junction x="53.34" y="10.16"/>
</segment>
<segment>
<pinref part="C1" gate="1" pin="2"/>
<pinref part="S1" gate="1" pin="GND"/>
<wire x1="27.94" y1="10.16" x2="27.94" y2="5.08" width="0.1524" layer="91"/>
</segment>
<segment>
<pinref part="T1" gate="1" pin="E"/>
<pinref part="S3" gate="1" pin="GND"/>
<wire x1="124.46" y1="5.08" x2="124.46" y2="20.32" width="0.1524" layer="91"/>
</segment>
<segment>
<pinref part="S4" gate="1" pin="GND"/>
<wire x1="12.7" y1="5.08" x2="12.7" y2="7.62" width="0.1524" layer="91"/>
<wire x1="12.7" y1="7.62" x2="10.16" y2="7.62" width="0.1524" layer="91"/>
<pinref part="12V" gate="-" pin="P$1"/>
</segment>
</net>
<net name="N$6" class="0">
<segment>
<pinref part="R4" gate="1" pin="1"/>
<wire x1="38.1" y1="10.16" x2="33.02" y2="10.16" width="0.1524" layer="91"/>
<wire x1="33.02" y1="10.16" x2="33.02" y2="25.4" width="0.1524" layer="91"/>
<pinref part="IC1" gate="1" pin="S_ADJ2"/>
<wire x1="33.02" y1="25.4" x2="35.56" y2="25.4" width="0.1524" layer="91"/>
</segment>
</net>
<net name="N$7" class="0">
<segment>
<pinref part="IC1" gate="1" pin="CAP"/>
<pinref part="C1" gate="1" pin="1"/>
<wire x1="35.56" y1="20.32" x2="27.94" y2="20.32" width="0.1524" layer="91"/>
<wire x1="27.94" y1="20.32" x2="27.94" y2="15.24" width="0.1524" layer="91"/>
</segment>
</net>
<net name="N$8" class="0">
<segment>
<pinref part="IC1" gate="1" pin="TRIANGLE"/>
<wire x1="71.12" y1="20.32" x2="73.66" y2="20.32" width="0.1524" layer="91"/>
<wire x1="73.66" y1="20.32" x2="73.66" y2="7.62" width="0.1524" layer="91"/>
<pinref part="TRI" gate="1" pin="P$1"/>
<wire x1="73.66" y1="7.62" x2="104.14" y2="7.62" width="0.1524" layer="91"/>
</segment>
</net>
<net name="N$9" class="0">
<segment>
<pinref part="SIN" gate="1" pin="P$1"/>
<wire x1="104.14" y1="12.7" x2="76.2" y2="12.7" width="0.1524" layer="91"/>
<wire x1="76.2" y1="12.7" x2="76.2" y2="22.86" width="0.1524" layer="91"/>
<pinref part="IC1" gate="1" pin="SINE"/>
<wire x1="76.2" y1="22.86" x2="71.12" y2="22.86" width="0.1524" layer="91"/>
</segment>
</net>
<net name="N$10" class="0">
<segment>
<pinref part="R7" gate="1" pin="2"/>
<pinref part="T1" gate="1" pin="B"/>
<wire x1="119.38" y1="25.4" x2="114.3" y2="25.4" width="0.1524" layer="91"/>
</segment>
</net>
<net name="N$11" class="0">
<segment>
<pinref part="D1" gate="1" pin="C"/>
<pinref part="R8" gate="1" pin="2"/>
<wire x1="124.46" y1="45.72" x2="124.46" y2="43.18" width="0.1524" layer="91"/>
</segment>
</net>
<net name="N$12" class="0">
<segment>
<pinref part="T1" gate="1" pin="C"/>
<pinref part="R8" gate="1" pin="1"/>
<wire x1="124.46" y1="30.48" x2="124.46" y2="33.02" width="0.1524" layer="91"/>
</segment>
</net>
<net name="N$2" class="0">
<segment>
<pinref part="R3" gate="1" pin="1"/>
<wire x1="12.7" y1="27.94" x2="12.7" y2="40.64" width="0.1524" layer="91"/>
<pinref part="R5" gate="1" pin="A"/>
<wire x1="20.32" y1="30.48" x2="20.32" y2="27.94" width="0.1524" layer="91"/>
<wire x1="20.32" y1="27.94" x2="12.7" y2="27.94" width="0.1524" layer="91"/>
</segment>
</net>
<net name="N$13" class="0">
<segment>
<pinref part="IC1" gate="1" pin="FM_BIAS"/>
<wire x1="35.56" y1="33.02" x2="33.02" y2="33.02" width="0.1524" layer="91"/>
<wire x1="33.02" y1="33.02" x2="33.02" y2="35.56" width="0.1524" layer="91"/>
<pinref part="IC1" gate="1" pin="SWEEP"/>
<wire x1="33.02" y1="35.56" x2="35.56" y2="35.56" width="0.1524" layer="91"/>
<pinref part="R5" gate="1" pin="S"/>
<wire x1="22.86" y1="35.56" x2="33.02" y2="35.56" width="0.1524" layer="91"/>
<junction x="33.02" y="35.56"/>
</segment>
</net>
</nets>
</sheet>
</sheets>
</schematic>
</drawing>
</eagle>
